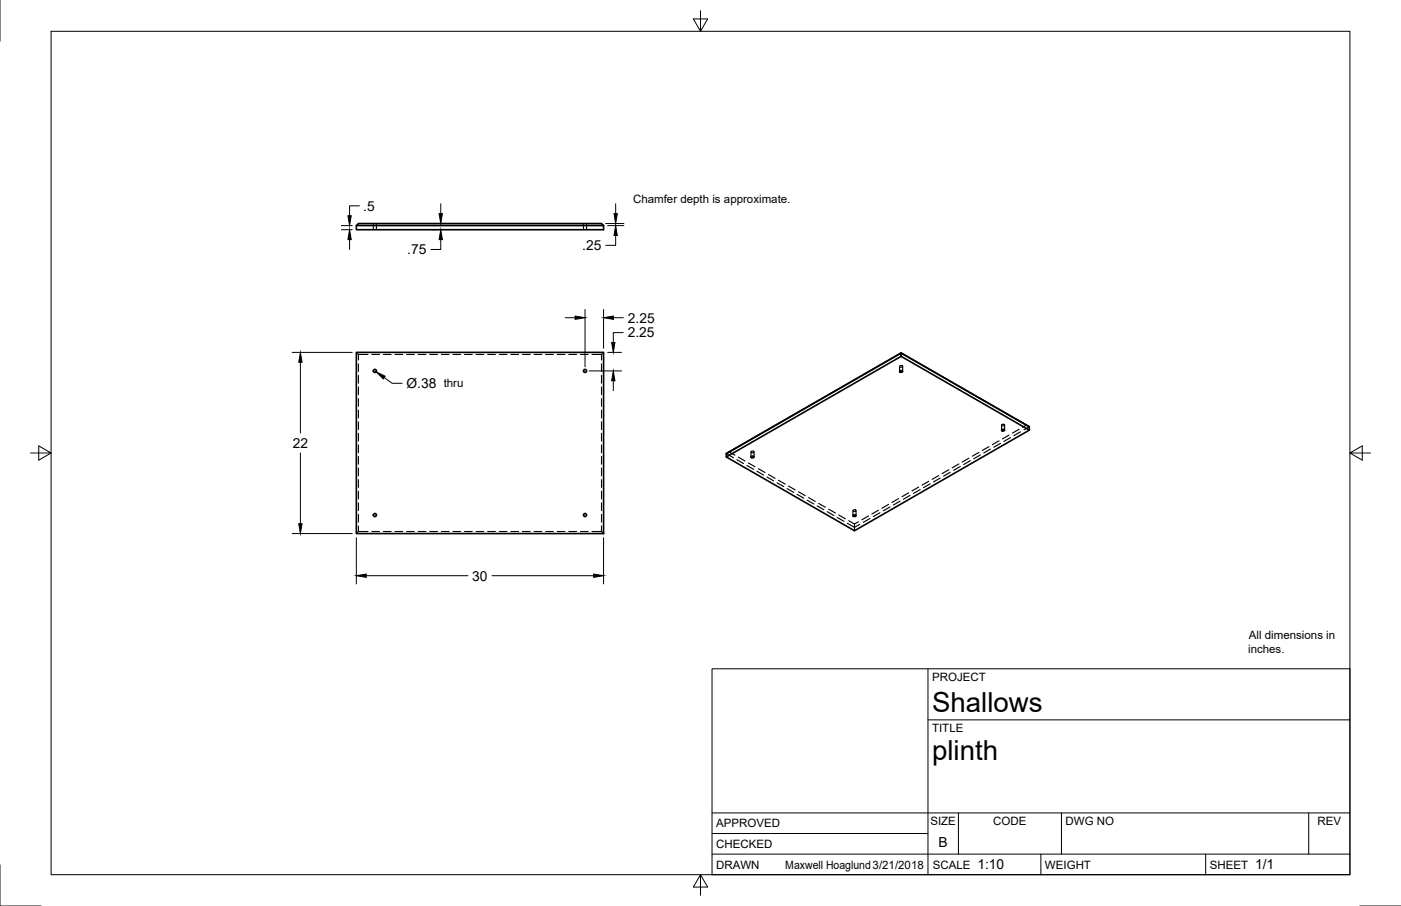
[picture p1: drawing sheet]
<svg xmlns="http://www.w3.org/2000/svg" width="432mm" height="279mm" viewBox="0 0 432 279" stroke-linecap="round" stroke-linejoin="round" font-family="sans-serif">
<!-- layer: Visible -->
<g fill="none" stroke="#000" stroke-width=".5">
<path d="M109.8 69.6v1.2h76.2v-1.2l-.6-.7h-74.9l-.7 .7h76.2M109.8 108.7h76.2v55.9h-76.2zM277.4 114.4l.5-.1 .3 .3-.6 .2-.3-.2zM277.7 108.9l39.5 22.7M277.7 109.9l-53.9 31v-1l53.9-31v1l39.5 22.7v-1M308.8 132.5l.5-.1 .3 .3-.6 .2-.3-.2zM317.2 131.6l-39.5-22.7-53.9 31M317.2 132.6l-53.8 31.1-39.6-22.8M231.6 140.7h.5l.3 .3-.6 .2-.3-.2zM263 158.8h.5l.3 .3-.6 .2-.3-.2z"/>
<circle cx="115.5" cy="114.4" r=".48"/>
<circle cx="180.3" cy="114.4" r=".48"/>
<circle cx="115.5" cy="158.8" r=".48"/>
<circle cx="180.3" cy="158.8" r=".48"/>
</g>
<!-- layer: Hidden -->
<g fill="none" stroke="#000" stroke-width=".35">
<path d="M115.1 68.9v1.9M116 68.9v1.9M179.8 68.9v1.9M180.8 68.9v1.9M109.8 108.7l.7 .6M110.5 109.3v1.7M110.5 112.2v2.4M110.5 115.8v2.4M110.5 119.3v2.4M110.5 109.3h2.9M114.6 109.3h2.4M118.2 109.3h2.3"/>
<path d="M121.7 109.3h2.4M125.3 109.3h2.4M128.9 109.3h2.4M132.5 109.3h2.3M136 109.3h2.4M139.6 109.3h2.4M143.2 109.3h2.3M146.7 109.3h2.4M150.3 109.3h2.4M153.9 109.3h2.4M157.5 109.3h2.3M161 109.3h2.4"/>
<path d="M164.6 109.3h2.4M168.2 109.3h2.4M171.7 109.3h2.4M175.3 109.3h2.4M178.9 109.3h2.4M182.5 109.3h2.9M185.4 109.3v1.7M185.4 112.2v2.4M185.4 115.8v2.4M185.4 119.3v2.4M186 108.7l-.6 .6M277.3 113v1.5"/>
<path d="M277.3 112.9l.6-.2 .3 .3-.6 .3-.3-.2zM278.2 113v1.5M110.5 122.9v2.4M110.5 126.5v2.4M110.5 130.1v2.3M110.5 133.6v2.4M110.5 137.2v2.4M185.4 122.9v2.4M185.4 126.5v2.4M185.4 130.1v2.3M185.4 133.6v2.4M185.4 137.2v2.4"/>
<path d="M223.8 139.9l2.3 1.3M224.7 139.4l1.8 1M231.5 139.4v1.5M231.5 139.2l.6-.1 .3 .3-.6 .2-.3-.1zM232.4 139.4v1.5M301.7 139.5l-2 1.2M304.8 137.7l-2 1.2M305.3 138.5l-2.1 1.2M307.9 135.9l-2.1 1.2M308.4 136.7l-2.1 1.2M308.7 131.1v1.5M308.8 130.9l.5-.1 .3 .3-.6 .2z"/>
<path d="M309.6 131.1v1.5M311 134.2l-2.1 1.2M311.5 134.9l-2.1 1.2M314.1 132.4l-2.1 1.2M314.6 133.2l-2.1 1.2M316.3 131.1l-1.2 .7M317.2 131.6l-1.6 1M110.5 140.8v2.4M110.5 144.4v2.3M110.5 147.9v2.4M110.5 151.5v2.4M110.5 155.1v2.3"/>
<path d="M110.5 158.6v2.4M185.4 140.8v2.4M185.4 144.4v2.3M185.4 147.9v2.4M185.4 151.5v2.4M185.4 155.1v2.3M185.4 158.6v2.4M227.1 141.8l2.1 1.1M227.5 141l2.1 1.2M230.2 143.5l2.1 1.2M230.6 142.8l2.1 1.1M233.3 145.3l2.1 1.2"/>
<path d="M233.7 144.5l2.1 1.2M236.4 147.1l2 1.2M236.8 146.3l2.1 1.2M239.5 148.9l2 1.2M239.9 148.1l2.1 1.2M242.6 150.7l2 1.2M243 149.9l2.1 1.2M245.7 152.5l2 1.1M246.1 151.7l2.1 1.2M248.8 154.2l2 1.2M249.2 153.5l2.1 1.1M251.9 156l2 1.2"/>
<path d="M252.3 155.2l2.1 1.2M255 157.8l2 1.2M255.4 157l2.1 1.2M258.1 159.6l2 1.2M258.5 158.8l2.1 1.2M262.9 157.5v1.5M262.9 157.3l.6-.1 .3 .3-.6 .2zM263.8 157.5v1.5M267.7 159.1l-2.1 1.2M268.1 159.9l-2 1.2M270.8 157.3l-2.1 1.2M271.2 158.1l-2 1.2"/>
<path d="M273.9 155.6l-2.1 1.1M274.3 156.3l-2.1 1.2M277 153.8l-2.1 1.2M277.4 154.6l-2.1 1.1M280.1 152l-2.1 1.2M280.5 152.8l-2.1 1.2M283.1 150.2l-2 1.2M283.6 151l-2.1 1.2M286.2 148.4l-2 1.2M286.7 149.2l-2.1 1.2M289.3 146.6l-2 1.2M289.8 147.4l-2.1 1.2"/>
<path d="M292.4 144.9l-2 1.2M292.9 145.6l-2.1 1.2M295.5 143.1l-2 1.2M296 143.9l-2.1 1.1M298.6 141.3l-2 1.2M299.1 142.1l-2.1 1.2M302.2 140.3l-2.1 1.2M110.5 162.2v1.7M113.4 163.9h-2.9l-.7 .7M114.6 163.9h2.4M118.2 163.9h2.3M121.7 163.9h2.4"/>
<path d="M125.3 163.9h2.4M128.9 163.9h2.4M132.5 163.9h2.3M136 163.9h2.4M139.6 163.9h2.4M143.2 163.9h2.3M146.7 163.9h2.4M150.3 163.9h2.4M153.9 163.9h2.4M157.5 163.9h2.3M161 163.9h2.4M164.6 163.9h2.4"/>
<path d="M168.2 163.9h2.4M171.7 163.9h2.4M175.3 163.9h2.4M178.9 163.9h2.4M182.5 163.9h2.9l.6 .7M185.4 162.2v1.7M261.1 161.4l2.3 1.2M261.6 160.6l1.8 1M263.4 162.6v1.1M264.6 160.9l-1.2 .7v1M265 161.7l-1.6 .9"/>
</g>
<!-- layer: Border -->
<path d="M0 0v12.7M15.7 9.7h400.4v260h-400.4zM215.9 3.3v6.4l-2.2-3.9h4.4l-2.2 3.9M9.4 139.7h6.3l-3.8-2.2v4.4l3.8-2.2M416.1 139.7l3.8 2.2v-4.4l-3.8 2.2h6.3M0 266.7v12.7h12.7M215.9 269.7l2.2 3.9h-4.4l2.2-3.9v6.4M419.1 279.4h12.7" fill="none" stroke="#000" stroke-width=".31"/>
<!-- layer: Titleblock -->
<path d="M219.5 206.2h196.6v63.5h-196.6zM286 206.2v63.5M286 222h130.1M219.5 257h66.5M219.5 250.7h196.6M295.4 250.7v12.7M327.2 250.7v12.7M403.4 250.7v12.7M219.5 263.4h196.6M320.8 263.4v6.3M371.6 263.4v6.3" fill="none" stroke="#000" stroke-width=".31"/>
<!-- layer: Dimensions -->
<g fill="none" stroke="#000" stroke-width=".31">
<path d="M105.2 70.8h3.4M105.2 69.6h3.4M107.7 73.9v3M110.8 63.5h-3.1v3M133.3 70.8h1.3M133.3 68.9h1.3M135.8 73.9v3h-3M135.8 62.8v3.1M186.7 68.9h5.6M187.3 69.6h5M189.8 72.6v3.1h-3.1M189.8 62.8v3.1"/>
<path d="M174.2 98h3.1M180.3 95.4v17.7M186 95.4v12M189.1 98h3M90 108.7h18.6M92.6 111.7v21.9M118.4 116.4l2.5 1.8h3M181.6 114.4h10M187.3 108.7h4.3M189 117.4v3.1M192.1 102.6h-3.1v3M92.6 139.7v21.8"/>
<path d="M90 164.6h18.6M109.8 165.8v14.3M112.9 177.5h31.3M151.6 177.5h31.4M186 165.8v14.3"/>
</g>
<g fill="#000" stroke="#000" stroke-width=".31">
<path d="M107.7 70.8l.6 3.1h-1.1zM107.2 66.5h1.1l-.6 3.1zM135.3 65.9h1.1l-.6 3zM135.8 70.8l.6 3.1h-1.1zM189.2 65.9h1.1l-.5 3zM189.8 69.6l.5 3h-1.1zM177.3 97.5l3 .5-3 .5zM186 98l3.1-.5v1zM92.6 108.7l.5 3h-1zM115.9 114.7l2.8 1.3-.6 .8zM189 114.4l.5 3h-1zM188.5 105.6h1l-.5 3.1z"/>
<path d="M92.1 161.5h1l-.5 3.1zM109.8 177.5l3.1-.5v1zM183 177l3 .5-3 .5z"/>
</g>
<g font-size="8.5">
<text x="287.3" y="219.5">Shallows</text>
<text x="287.3" y="234.4">plinth</text>
</g>
<g font-size="4.3">
<text x="111.9" y="65">.5</text>
<text x="179.4" y="77.2">.25</text>
<text x="125.5" y="78.4">.75</text>
<text x="193.5" y="99.5">2.25</text>
<text x="193.5" y="104.1">2.25</text>
<text x="125.3" y="119.7">Ø.38</text>
<text x="90.3" y="138.1">22</text>
<text x="145.6" y="179">30</text>
<text x="289.3" y="261.2">B</text>
<text x="301.2" y="268.1">1:10</text>
<text x="386.8" y="268.1">1/1</text>
</g>
<g font-size="3.5">
<text x="195.1" y="62.4">Chamfer depth is approximate.</text>
<text x="136.8" y="119.3">thru</text>
<text x="384.9" y="197">All dimensions in</text>
<text x="384.7" y="201.3">inches.</text>
<text x="287.3" y="210.1">PROJECT</text>
<text x="287.3" y="225.8">TITLE</text>
<text x="220.7" y="255.1">APPROVED</text>
<text x="286.8" y="254.5">SIZE</text>
<text x="306.2" y="254.5">CODE</text>
<text x="328.4" y="254.5">DWG NO</text>
<text x="406.1" y="254.5">REV</text>
<text x="220.7" y="261.5">CHECKED</text>
<text x="220.7" y="267.8">DRAWN</text>
<text x="242" y="267.8">Maxwell Hoaglund3/21/2018</text>
<text x="287.5" y="267.8">SCALE</text>
<text x="322.1" y="267.8">WEIGHT</text>
<text x="372.9" y="267.8">SHEET</text>
</g>
</svg>
